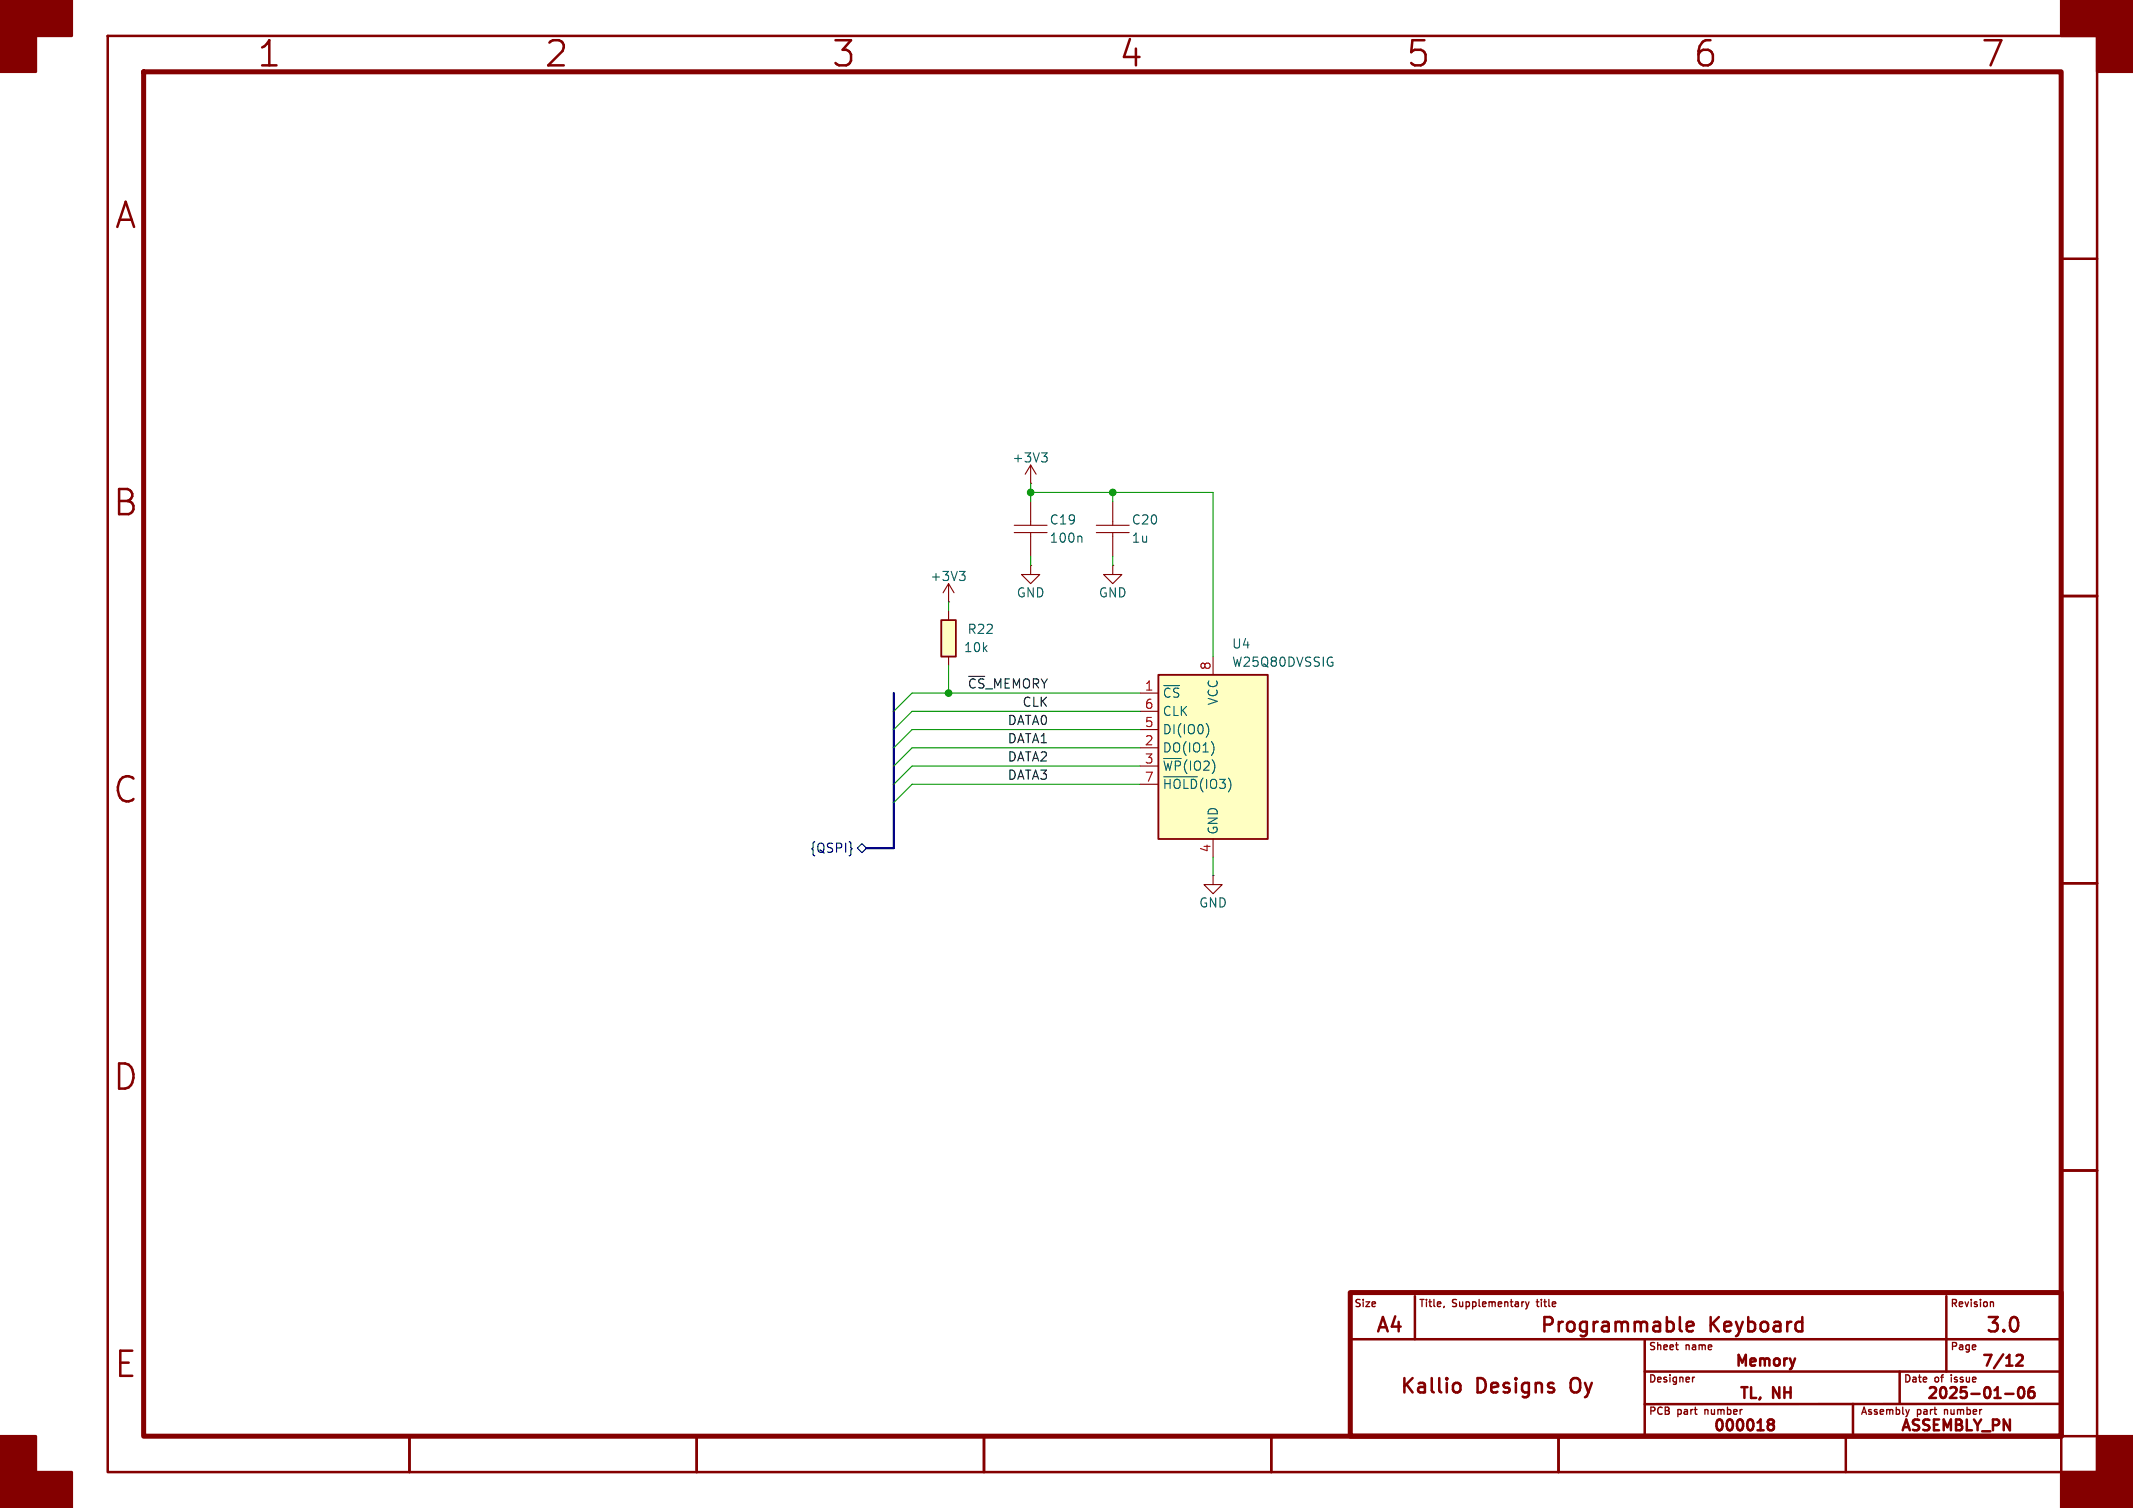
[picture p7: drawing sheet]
<svg xmlns="http://www.w3.org/2000/svg" width="297mm" height="210mm" viewBox="0 0 297 210" stroke-linecap="round" stroke-linejoin="round" font-family="sans-serif">
<g fill="none" stroke="#840000" stroke-width=".35">
<path d="M15 5h277v200h-277zM287 36h5M287 83h5M287 123h5M287 163h5M188 186.5h99M197 180.5v6M202.4 192.8a.54 .54 0 0 1 .5-.2 .54 .54 0 0 1 .5 .4v.5a.54 .54 0 0 1-.5 .4 .54 .54 0 0 1-.5-.2M229 186.5v13.5M229 191h58M233.9 183.4v1.7l.3 .3M234.9 184.7l.9-.1-.1-.4-.6-.1-.2 .3v.7l.1 .2 .1 .1 .6-.1"/>
<path d="M246.4 198.3h-.1a.31 .31 0 0 1-.1-.4 .31 .31 0 0 1 .2-.2l.5 .1a.31 .31 0 0 1 .1 .3 .31 .31 0 0 1-.3 .2M246.4 198.3l-.3 .3 .1 .4 .2 .2 .5-.1 .1-.2-.1-.4-.2-.2M246.4 198.3h.3M249.9 189.2l-.3 1M250.8 184.1l.2 .1M251 183.4v2M251 185.3l-.2 .1M258 195.5v4.5M264.5 191v4.5M271 180.5v10.5M279.2 194.1h1.2M280.8 188.8l.2-.1 .5 .1a.41 .41 0 0 1 .1 .5l-.9 .9h.9"/>
<path d="M281.1 193.3a.36 .36 0 0 1 .4-.1 .36 .36 0 0 1 .3 .3 .77 .77 0 0 1-.4 1.2 .91 .91 0 0 1-.3-1.4zM283.1 193.2a.59 .59 0 0 0-.7 .6v.6l.2 .2 .4 .1 .2-.2 .1-.5-.2-.2h-.4l-.3 .2M287 195.5h-58M57 200v5M97 200v5M137 200v5M177 200v5M181 200h111M217 200v5M257 200v5M287 200v5"/>
</g>
<path d="M20 10h267v190h-267zM188 180h99v20h-99z" fill="none" stroke="#840000" stroke-width=".7"/>
<g fill="#840000" stroke="#840000" stroke-width=".35">
<path d="M0 0h10v5h-5v5h-5z"/>
<path d="M0 200h5v5h5v5h-10z"/>
<path d="M287 0h10v10h-5v-5h-5z"/>
<path d="M292 200h5v10h-10v-5h5z"/>
</g>
<g fill="none" stroke="#840000" stroke-width=".18">
<path d="M201.1 181.9l-.1 .2M212.1 181.3h.1M212.4 181.3l.3 .7M212.7 182l-.3 .3M212.9 181.3l-.2 .7M233.3 187.3h.4M233.6 188h.1M235.7 191.8v.7M236 191.8l-.3 .2M265.4 196.3l.2 .7M265.6 197l-.1 .2M265.8 196.3l-.2 .7"/>
<path d="M277.2 181.3h.3l.1 .7"/>
</g>
<path d="M143.5 67.3h.1M143.5 64.8l-.8 1.2M143.5 64.8v2.5M143.5 64.8l.8 1.2M152.7 74.2h4.5M152.7 73.2h4.5M154.9 69.9v3.3M154.9 74.2v3.3" fill="none" stroke="#840000" stroke-width=".15"/>
<path d="M145 63.1h.8l-.4 .4M145.6 63.5l.2 .3v.3l-.2 .2" fill="none" stroke="#006464" stroke-width=".15"/>
<path d="M131.1 86.4h2v5h-2z" fill="#ffffc2"/>
<path d="M131.1 86.4h2v5h-2z" fill="none" stroke="#840000" stroke-width=".25"/>
<g fill="none" stroke="#840000" stroke-width=".15">
<path d="M141.2 74.2h4.6M141.2 73.2h4.6M143.5 78.7v1.3h-1.3l1.3 1.3 1.3-1.3h-1.3M143.5 78.7h.1M143.5 69.9v3.3M143.5 74.2v3.3M154.9 78.7v1.3h-1.2l1.2 1.3 1.3-1.3h-1.3M154.9 78.7h.1M132.1 83.8h.1M132.1 81.3v2.5M132.1 85.1v1.3M132.1 91.4v1.3"/>
<path d="M132.1 81.3l-.8 1.3M132.1 81.3l.7 1.3M168.9 121.9v1.3h-1.3l1.3 1.3 1.3-1.3h-1.3M168.9 121.9h.1"/>
</g>
<path d="M133.6 79.6h.8l-.4 .5M150.5 74.7l.1 .1v.7M134.1 80.1l.3 .2v.3l-.3 .2" fill="none" stroke="#006464" stroke-width=".15"/>
<path d="M161.3 94h15.2v22.8h-15.2z" fill="#ffffc2"/>
<path d="M161.3 94h15.2v22.8h-15.2z" fill="none" stroke="#840000" stroke-width=".25"/>
<path d="M158.7 96.5h2.6M158.7 99.1h2.6M168.9 91.4v2.6M158.7 104.1h2.6M158.7 106.7h2.6M158.7 101.6h2.6M158.7 109.2h2.6M168.9 116.8v2.6" fill="none" stroke="#840000" stroke-width=".15"/>
<path d="M162 108.2h4.7M168 100.8a1.49 1.49 0 0 1 0 1.8M169 103.8v.9" fill="none" stroke="#006464" stroke-width=".15"/>
<path d="M118.5 118.1l.2 .1-.2 .1M119.4 118.1l.6-.6 .6 .6-.6 .6z" fill="none" stroke="#000084" stroke-width=".15"/>
<path d="M124.5 96.5v21.6h-3.9" fill="none" stroke="#000084" stroke-width=".3"/>
<g fill="none" stroke="#009600" stroke-width=".15">
<path d="M143.5 68.6h25.4v22.8M143.5 67.3v2.6M143.5 77.5v1.2M154.9 68.6v1.3M154.9 77.5v1.2M132.1 83.8v1.3M132.1 92.7v3.8M158.7 99.1h-31.7l-2.5 2.5M158.7 96.5h-31.7l-2.5 2.6M158.7 104.1h-31.7l-2.5 2.6M158.7 101.6h-31.7l-2.5 2.5M158.7 109.2h-31.7l-2.5 2.6"/>
<path d="M158.7 106.7h-31.7l-2.5 2.5M168.9 119.4v2.5"/>
</g>
<g fill="#009600" stroke="#009600" stroke-width=".15">
<circle cx="154.9" cy="68.6" r=".46"/>
<circle cx="143.5" cy="68.6" r=".46"/>
<circle cx="132.1" cy="96.5" r=".46"/>
</g>
<g font-size="4.9" fill="#840000">
<text x="35.7" y="9.8">1</text>
<text x="75.7" y="9.8">2</text>
<text x="115.7" y="9.8">3</text>
<text x="155.7" y="9.8">4</text>
<text x="195.7" y="9.8">5</text>
<text x="235.7" y="9.8">6</text>
<text x="275.7" y="9.8">7</text>
<text x="15.8" y="32.3">A</text>
<text x="15.6" y="72.3">B</text>
<text x="15.6" y="112.3">C</text>
<text x="15.6" y="152.3">D</text>
<text x="15.7" y="192.3">E</text>
</g>
<g font-size="2.8" fill="#840000">
<text x="191.4" y="186">A4</text>
<text x="214.2" y="186">Programmable</text>
<text x="238" y="186">Keyboard</text>
<text x="276.3" y="186">3.0</text>
<text x="194.7" y="194.5">Kallio</text>
<text x="205.6" y="194.5">Designs</text>
<text x="219.3" y="194.5">Oy</text>
</g>
<g font-size="2.1" fill="#840000">
<text x="241.5" y="190.8">Memory</text>
<text x="275.7" y="190.8">7/12</text>
<text x="241.9" y="195.3">TL,</text>
<text x="246.9" y="195.3">NH</text>
<text x="268.1" y="195.3">2025-01-06</text>
<text x="238.3" y="199.8">000018</text>
<text x="264.4" y="199.8">ASSEMBLY_PN</text>
</g>
<g font-size="1.8" fill="#006464">
<text x="140.9" y="64.6">+3V3</text>
<text x="146.1" y="75.8">100n</text>
<text x="146.1" y="73.3">C19</text>
<text x="157.5" y="75.8">1u</text>
<text x="157.5" y="73.3">C20</text>
<text x="129.4" y="81.1">+3V3</text>
<text x="141.5" y="83.4">GND</text>
<text x="152.9" y="83.4">GND</text>
<text x="134.6" y="88.5">R22</text>
<text x="134.1" y="91">10k</text>
<text x="171.5" y="93.1">W25Q80DVSSIG</text>
<text x="171.5" y="90.5">U4</text>
<text x="161.8" y="97.4">~{CS}</text>
<text x="161.8" y="99.9">CLK</text>
<text x="169.8" y="98.3" transform="rotate(-90 169.8 98.3)">VCC</text>
<text x="161.8" y="105">DO(IO1)</text>
<text x="161.8" y="107.5">~{WP}(IO2)</text>
<text x="161.8" y="102.5">DI(IO0)</text>
<text x="161.8" y="110.1">~{HOLD}(IO3)</text>
<text x="169.8" y="116.3" transform="rotate(-90 169.8 116.3)">GND</text>
<text x="166.9" y="126.6">GND</text>
</g>
<g font-size="1.8" fill="#0f0f0f">
<text x="134.7" y="96">~{CS}_MEMORY</text>
<text x="140.2" y="101.1">DATA0</text>
<text x="142.3" y="98.5">CLK</text>
<text x="140.2" y="103.6">DATA1</text>
<text x="140.2" y="106.1">DATA2</text>
<text x="140.2" y="108.7">DATA3</text>
</g>
<g font-size="1.8" fill="#a90000">
<text x="168.7" y="93.4" transform="rotate(-90 168.7 93.4)">8</text>
<text x="159.3" y="96.3">1</text>
<text x="159.3" y="101.3">5</text>
<text x="159.3" y="98.8">6</text>
<text x="159.3" y="103.9">2</text>
<text x="159.3" y="106.4">3</text>
<text x="159.3" y="109">7</text>
<text x="168.7" y="118.8" transform="rotate(-90 168.7 118.8)">4</text>
</g>
<text font-size="1.8" fill="#000084" x="112.7" y="119">{QSPI}</text>
<g font-size="1.4" fill="#840000">
<text x="188.5" y="182.3">Size</text>
<text x="197.5" y="182.3">Title,</text>
<text x="202.3" y="182.3">Supplementary</text>
<text x="214.4" y="182.3">title</text>
<text x="271.5" y="182.3">Revision</text>
<text x="229.5" y="188.3">Sheet</text>
<text x="234.8" y="188.3">name</text>
<text x="271.5" y="188.3">Page</text>
<text x="229.5" y="192.8">Designer</text>
<text x="229.5" y="197.3">PCB</text>
<text x="233.6" y="197.3">part</text>
<text x="237.7" y="197.3">number</text>
<text x="259" y="197.3">Assembly</text>
<text x="265" y="192.8">Date</text>
<text x="267" y="197.3">part</text>
<text x="269.4" y="192.8">of</text>
<text x="271.1" y="197.3">number</text>
<text x="272" y="192.8">issue</text>
</g>
</svg>
